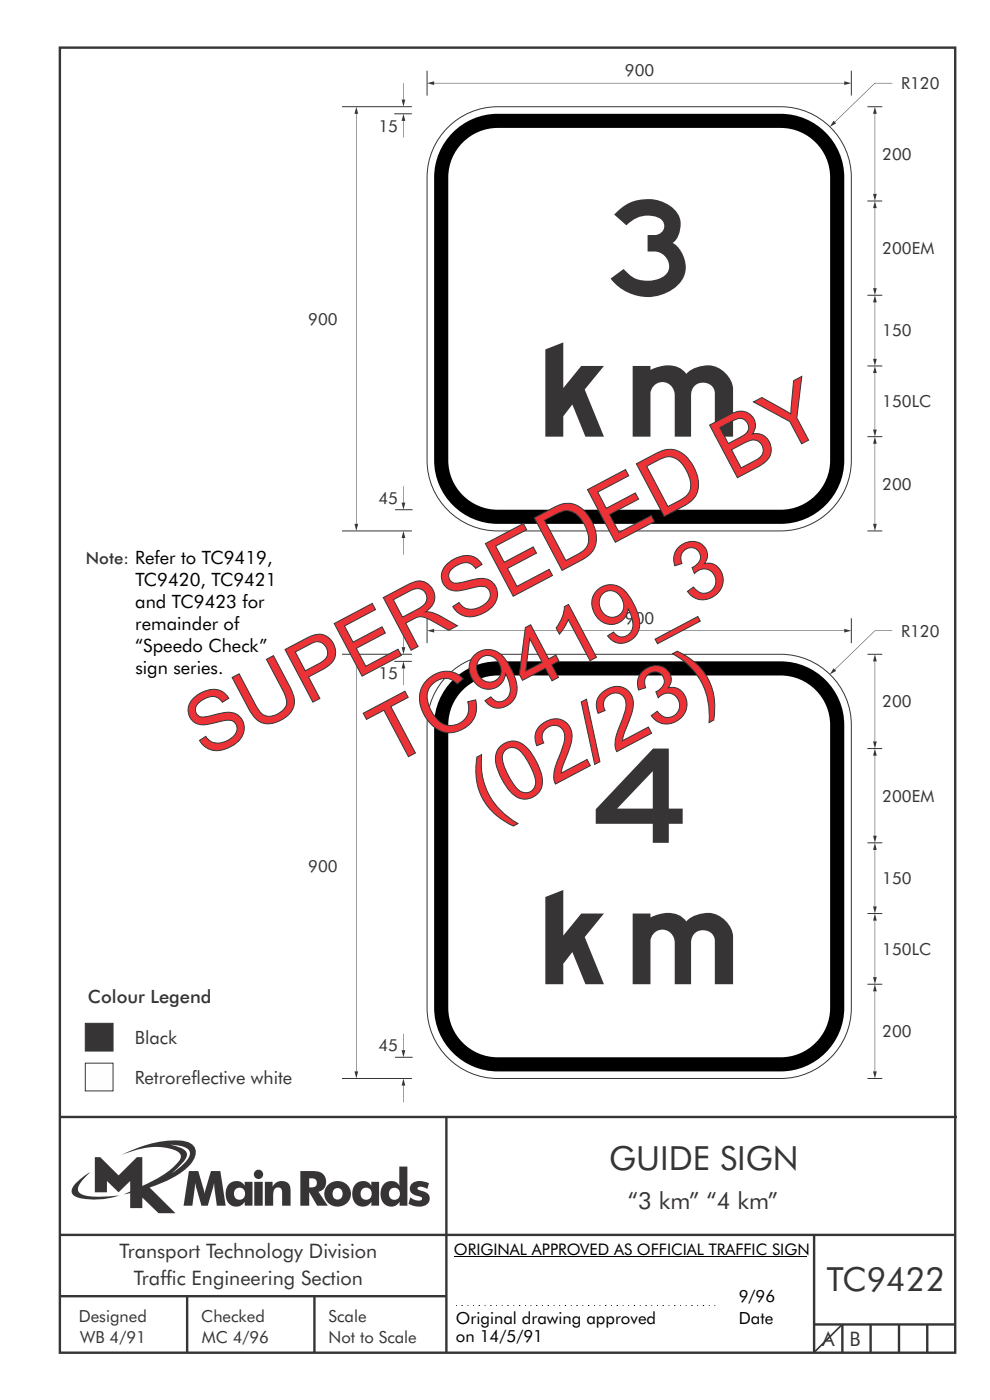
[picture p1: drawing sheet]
<svg xmlns="http://www.w3.org/2000/svg" width="210mm" height="297mm" viewBox="0 0 210 297" stroke-linecap="round" stroke-linejoin="round" font-family="sans-serif">
<g fill="none" stroke="#373435" stroke-width=".51">
<path d="M12.7 10.1h189.9v276.9h-189.9zM12.7 237h190.3M94.7 236.9v50.1M12.7 262h190M12.7 275h82M39.7 275v12M66.7 275v12M172.7 262v25M172.7 281h30M178.7 281v6M184.7 281v6M190.7 281v6"/>
<path d="M196.7 281v6"/>
</g>
<path d="M18.1 217.1h5.9v5.9h-5.9z" fill-rule="evenodd" fill="#373435" stroke="#373435" stroke-width=".21"/>
<path d="M18.1 225.6h5.9v5.9h-5.9z" fill-rule="evenodd" fill="#fefefe" stroke="#373435" stroke-width=".21"/>
<path d="M36.1 242.9a5.8 5.8 0 0 1 3.9 1 1.58 1.58 0 0 1-.2 2.1l-1.1 1.2-2.3 1.7 .9-.8a6.5 6.5 0 0 0 2.4-3.2 2.43 2.43 0 0 0-2.3-1.7zM20.1 245.5v7.5h2.6v-2.4l2.5 2.4 2.4-2.4v2.2l-1.3 .6 1.3-.3v3.2h2.6v-2.2l3.4 3.3h3.6l-5.5-5.4a20.1 20.1 0 0 0 8.7-5 3.1 3.1 0 0 0 .8-3.8 3.8 3.8 0 0 0-3.1-1.2 25.1 25.1 0 0 0-12.4 3.1 16.1 16.1 0 0 1 11.1-1.2 1.56 1.56 0 0 1 1.5 2 17.9 17.9 0 0 1-8.1 5.7v-6.1h-1.2l-3.8 3.9-3.9-3.9zM16.2 250.9a1.82 1.82 0 0 0-.6 2.7 9.9 9.9 0 0 0 5.8 .9l1.9-.3 2-.6a22.2 22.2 0 0 1-7.7-.1 1.33 1.33 0 0 1-.8-2.2l1-1.2 1.3-1.4-1.4 .9zM65.6 250a1.13 1.13 0 0 1 1.2 .2 1.13 1.13 0 0 1 .4 1.2 1.26 1.26 0 0 1-1.6 .5zM63.7 248.5v7.3h1.9v-2.9l1.7 2.9h2.2l-2-3a2.25 2.25 0 0 0 1.6-2.6 2.25 2.25 0 0 0-2.6-1.7zM68.9 253.3a2.8 2.8 0 0 0 5.6 0 2.8 2.8 0 0 0-5.6 0zM71 252.3a1.15 1.15 0 0 1 1.7 1 1.15 1.15 0 0 1-1.7 1 1.46 1.46 0 0 1 0-2zM75.5 251.1a3.2 3.2 0 0 0 .4 4.7 2.13 2.13 0 0 0 2.9-.8v.8h1.6v-5.1h-1.6v.9a2.07 2.07 0 0 0-3.3-.5zM76.9 252.2a1.23 1.23 0 0 1 1.7 .3 1.23 1.23 0 0 1-.2 1.7 1.23 1.23 0 0 1-1.7-.1 1.55 1.55 0 0 1 .2-1.9zM84.7 247.5l.1 4.1a2.16 2.16 0 0 0-2.4-1 2.16 2.16 0 0 0-1.6 2 2.52 2.52 0 0 0 2.7 3.4 2.11 2.11 0 0 0 1.3-1v.8h1.6v-8.3zM82.9 252.2a1.24 1.24 0 0 1 1.9 1.1 1.24 1.24 0 0 1-1.9 1 1.47 1.47 0 0 1 0-2.1zM87.5 251a1.52 1.52 0 0 0-.5 1.7 1.52 1.52 0 0 0 1.5 1 .82 .82 0 0 1 1 .8 2.07 2.07 0 0 1-2.5-.5l-.3 1.4a3.8 3.8 0 0 0 3.9 .1 1.56 1.56 0 0 0 .5-1.7 1.56 1.56 0 0 0-1.4-1.1 1.25 1.25 0 0 1-1.1-.6 1.21 1.21 0 0 1 1.7-.1l.3 .3 .4-1.3a3.7 3.7 0 0 0-3.5 0zM40.1 248.5l-1.2 7.3h1.9l.6-4.8 1.3 4.8h1.4l1.3-4.8 .6 4.8h1.9l-1.2-7.3h-1.9l-1.4 4.7-1.3-4.7zM48.7 251.1a3.2 3.2 0 0 0 .4 4.7 2.13 2.13 0 0 0 2.8-.8v.8h1.7v-5.1h-1.7v.9a2.07 2.07 0 0 0-3.2-.5zM50.1 252.2a1.23 1.23 0 0 1 1.6 .3 1.23 1.23 0 0 1-.2 1.7 1.23 1.23 0 0 1-1.7-.1 1.55 1.55 0 0 1 .3-1.9zM53.9 250.7v5.1h1.8v-5.1zM53.8 249.2a1 1 0 0 0 2 0 1 1 0 0 0-2 0zM56.2 250.7v5.1h1.7a5.4 5.4 0 0 1 .4-3.6 .91 .91 0 0 1 1.1-.2 .91 .91 0 0 1 .4 1.1v2.7h1.8v-2.9a2 2 0 0 0-1.3-2.3 2 2 0 0 0-2.5 1.2v-1.1z" fill-rule="evenodd" fill="#373435"/>
<g fill="none" stroke="#000" stroke-width=".21">
<path d="M96.3 266.6h74.7M96.7 277h.2M97.9 277h.3M99.2 277h.1M100.4 277h.1M101.5 277h.3M102.8 277h.2M104 277h.3M105.3 277h.1M106.5 277h.1M107.6 277h.3M108.9 277h.2"/>
<path d="M110.1 277h.2M111.4 277h.1M112.5 277h.2M113.7 277h.3M115 277h.2M116.2 277h.2M117.5 277h.1M118.6 277h.2M119.8 277h.3M121.1 277h.2M122.3 277h.2M123.5 277h.2"/>
<path d="M124.7 277h.3M126 277h.2M127.2 277h.2M128.4 277h.2M129.6 277h.2M130.8 277h.3M132.1 277h.2M133.3 277h.1M134.5 277h.2M135.7 277h.2M136.9 277h.3M138.2 277h.2"/>
<path d="M139.4 277h.1M140.6 277h.2M141.8 277h.2M143 277h.3M144.3 277h.1M145.5 277h.1M146.6 277h.3M147.9 277h.2M149.1 277h.3M150.4 277h.1M151.6 277h.1"/>
</g>
<path d="M178.7 281l-6 5.9" fill="none" stroke="#373435" stroke-width=".35"/>
<path d="M90.6 17.6l1.5-.3v.7zM92.1 17.6l86.9 .1zM179.1 17.3l1.5 .3-1.5 .4z" fill="#373435"/>
<path d="M90.6 15v5.3M180.6 15v5.3" fill="none" stroke="#373435" stroke-width=".21"/>
<g fill="#373435">
<path d="M176.8 25.6l.6 .6-1.4 .7zM177.1 25.8l8.5-8.2zM185.6 17.6l3.7 .1z"/>
<path d="M185.6 22.6l.4 1.6h-.8zM185.5 24.2l.1 16.9zM185.2 41.1h.8l-.4 1.5z"/>
<path d="M185.6 62.6l.4 1.6h-.8zM185.5 64.2l.1 11.9zM185.2 76.1h.8l-.4 1.5z"/>
<path d="M185.6 92.6l.4 1.6h-.8zM185.5 94.2l.1 16.9zM185.2 111.1h.8l-.4 1.5z"/>
<path d="M185.6 42.6l.4 1.6h-.8zM185.5 44.2l.1 16.9zM185.2 61.1h.8l-.4 1.5z"/>
<path d="M185.6 77.6l.4 1.6h-.8zM185.5 79.2l.1 11.9zM185.2 91.1h.8l-.4 1.5z"/>
</g>
<path d="M184 22.6h3.2M184 42.6h3.1M184 62.6h3.2M184 77.6h3.2M184 92.6h3.2M184 112.6h3.2" fill="none" stroke="#373435" stroke-width=".21"/>
<path d="M95 27a14.9 14.9 0 0 1 10.6-4.4h60a15 15 0 0 1 15 15v60.1a15 15 0 0 1-15 14.9h-60a15 15 0 0 1-15-14.9v-60.1a14.9 14.9 0 0 1 4.4-10.6z" fill-rule="evenodd" fill="#fff" stroke="#373435" stroke-width=".21"/>
<path d="M95.6 28.6a13.5 13.5 0 0 1 10-4.5h60a13.5 13.5 0 0 1 13.5 13.5v60.1a13.5 13.5 0 0 1-13.5 13.4h-60a13.5 13.5 0 0 1-13.5-13.4v-60.1a13.4 13.4 0 0 1 3.5-9z" fill-rule="evenodd" fill="#000"/>
<path d="M98.6 29.8a10.4 10.4 0 0 1 7-2.7h60a10.5 10.5 0 0 1 10.5 10.5v60.1a10.5 10.5 0 0 1-10.5 10.4h-60a10.5 10.5 0 0 1-10.5-10.4v-60.1a10.5 10.5 0 0 1 3.5-7.8z" fill-rule="evenodd" fill="#fff"/>
<path d="M72.5 22.6h14.9M72.5 112.6h14.9" fill="none" stroke="#373435" stroke-width=".21"/>
<g fill="#373435">
<path d="M75.6 22.6l.4 1.6h-.8zM75.5 24.2l.1 86.9zM75.2 111.1h.8l-.4 1.5z"/>
<path d="M85.6 112.6l.4 1.6h-.8zM85.5 114.2l.1 3.5z"/>
<path d="M85.6 24.1l.4 1.6h-.8zM85.5 25.7l.1 3.5z"/>
<path d="M85.5 103.2l.1 3.4zM85.2 106.6h.8l-.4 1.5z"/>
<path d="M85.5 17.7l.1 3.4zM85.2 21.1h.8l-.4 1.5z"/>
</g>
<path d="M83.6 24.1h3.8M83.8 108.1h3.7" fill="none" stroke="#373435" stroke-width=".21"/>
<path d="M90.6 133.8l1.5-.4v.8zM92.1 133.8l86.9 .1zM179.1 133.4l1.5 .4-1.5 .4z" fill="#373435"/>
<path d="M90.6 131.2v5.3M180.6 131.2v5.2" fill="none" stroke="#373435" stroke-width=".21"/>
<g fill="#373435">
<path d="M176.8 141.8l.6 .5-1.4 .8zM177.1 142l8.5-8.2zM185.6 133.8l3.7 .1z"/>
<path d="M185.6 138.8l.4 1.5h-.8zM185.5 140.4l.1 16.9zM185.2 157.3h.8l-.4 1.5z"/>
<path d="M185.6 178.8l.4 1.5h-.8zM185.5 180.4l.1 11.9zM185.2 192.3h.8l-.4 1.5z"/>
<path d="M185.6 208.8l.4 1.5h-.8zM185.5 210.4l.1 16.9zM185.2 227.3h.8l-.4 1.5z"/>
<path d="M185.6 158.8l.4 1.5h-.8zM185.5 160.4l.1 16.9zM185.2 177.3h.8l-.4 1.5z"/>
<path d="M185.6 193.8l.4 1.5h-.8zM185.5 195.4l.1 11.9zM185.2 207.3h.8l-.4 1.5z"/>
</g>
<path d="M184 138.8h3.2M184 158.8h3.1M184 178.8h3.2M184 193.8h3.2M184 208.8h3.2M184 228.8h3.2" fill="none" stroke="#373435" stroke-width=".21"/>
<path d="M95 143.2a14.9 14.9 0 0 1 10.6-4.4h60a15 15 0 0 1 15 15v60a15 15 0 0 1-15 15h-60a15 15 0 0 1-15-15v-60a14.9 14.9 0 0 1 4.4-10.6z" fill-rule="evenodd" fill="#fff" stroke="#373435" stroke-width=".21"/>
<path d="M95.6 144.8a13.5 13.5 0 0 1 10-4.5h60a13.5 13.5 0 0 1 13.5 13.5v60a13.5 13.5 0 0 1-13.5 13.5h-60a13.5 13.5 0 0 1-13.5-13.5v-60a13.4 13.4 0 0 1 3.5-9z" fill-rule="evenodd" fill="#000"/>
<path d="M98.6 146a10.4 10.4 0 0 1 7-2.7h60a10.5 10.5 0 0 1 10.5 10.5v60a10.5 10.5 0 0 1-10.5 10.5h-60a10.5 10.5 0 0 1-10.5-10.5v-60a10.5 10.5 0 0 1 3.5-7.8z" fill-rule="evenodd" fill="#fff"/>
<path d="M72.5 138.8h14.9M72.5 228.8h14.9" fill="none" stroke="#373435" stroke-width=".21"/>
<g fill="#373435">
<path d="M75.6 138.8l.4 1.5h-.8zM75.5 140.4l.1 86.9zM75.2 227.3h.8l-.4 1.5z"/>
<path d="M85.6 228.8l.4 1.5h-.8zM85.5 230.4l.1 3.5z"/>
<path d="M85.6 140.3l.4 1.5h-.8zM85.5 141.9l.1 3.5z"/>
<path d="M85.5 219.3l.1 3.5zM85.2 222.8h.8l-.4 1.5z"/>
<path d="M85.5 133.8l.1 3.5zM85.2 137.3h.8l-.4 1.5z"/>
</g>
<path d="M83.6 140.3h3.8M83.8 224.3h3.7" fill="none" stroke="#373435" stroke-width=".21"/>
<g font-size="20" fill="#373435">
<text x="129.5" y="62.6">3</text>
<text x="126.4" y="178.8">4</text>
</g>
<g font-size="17.6" fill="#ed3237">
<text x="43.5" y="161.1" transform="rotate(-28 43.5 161.1)">SUPERSEDED BY</text>
<text x="82.6" y="162.7" transform="rotate(-28 82.6 162.7)">TC9419_3</text>
<text x="103.5" y="173.9" transform="rotate(-28 103.5 173.9)">(02/23)</text>
</g>
<g font-size="15" fill="#373435">
<text x="115.7" y="92.6">km</text>
<text x="115.7" y="208.8">km</text>
</g>
<g font-size="7.1" fill="#373435">
<text x="129.2" y="248.3">GUIDE SIGN</text>
<text x="175.4" y="274">TC9422</text>
</g>
<text font-size="5" fill="#373435" x="133.2" y="256.6">“3 km” “4 km”</text>
<g font-size="4.2" fill="#373435">
<text x="25.4" y="267">Transport Technology Division</text>
<text x="28.4" y="272.6">Traffic Engineering Section</text>
<text x="174.4" y="285.6">A</text>
<text x="180.2" y="285.6">B</text>
</g>
<g font-size="3.9">
<text x="28.7" y="124.3">TC9420, TC9421</text>
<text x="28.7" y="129">and TC9423 for</text>
<text x="28.7" y="133.7">remainder of</text>
<text x="28.7" y="138.3">“Speedo Check”</text>
<text x="28.7" y="143">sign series.</text>
</g>
<g font-size="3.9" fill="#373435">
<text x="18.7" y="212.8">Colour Legend</text>
<text x="28.6" y="221.5">Black</text>
<text x="28.6" y="229.9">Retroreflective white</text>
</g>
<g font-size="3.6">
<text x="96.7" y="281">Original drawing approved</text>
<text x="156.7" y="276.2">9/96</text>
<text x="156.7" y="281">Date</text>
<text x="96.7" y="284.7">on 14/5/91</text>
</g>
<g font-size="3.5" fill="#373435">
<text x="132.6" y="16.2">900</text>
<text x="191.2" y="18.9">R120</text>
<text x="80.3" y="27.9" transform="rotate(1 80.3 27.9)">15</text>
<text x="187.2" y="33.9">200</text>
<text x="187.2" y="53.9">200EM</text>
<text x="65.4" y="68.8">900</text>
<text x="187.2" y="71.4">150</text>
<text x="187.2" y="86.4">150LC</text>
<text x="80.3" y="106.9" transform="rotate(1 80.3 106.9)">45</text>
<text x="187.2" y="103.9">200</text>
<text x="18.2" y="119.6">Note: Refer to TC9419,</text>
<text x="132.6" y="132.3">900</text>
<text x="191.2" y="135">R120</text>
<text x="80.3" y="144.1" transform="rotate(1 80.3 144.1)">15</text>
<text x="187.2" y="150.1">200</text>
<text x="187.2" y="170.1">200EM</text>
<text x="65.4" y="185">900</text>
<text x="187.2" y="187.6">150</text>
<text x="187.2" y="202.6">150LC</text>
<text x="187.2" y="220.1">200</text>
<text x="80.3" y="223.1" transform="rotate(1 80.3 223.1)">45</text>
<text x="16.7" y="280.4">Designed</text>
<text x="42.7" y="280.4">Checked</text>
<text x="69.7" y="280.4">Scale</text>
<text x="17" y="284.8">WB 4/91</text>
<text x="42.8" y="284.8">MC 4/96</text>
<text x="69.7" y="285">Not to Scale</text>
</g>
<text font-size="3.4" x="96.3" y="266.3">ORIGINAL APPROVED AS OFFICIAL TRAFFIC SIGN</text>
</svg>
